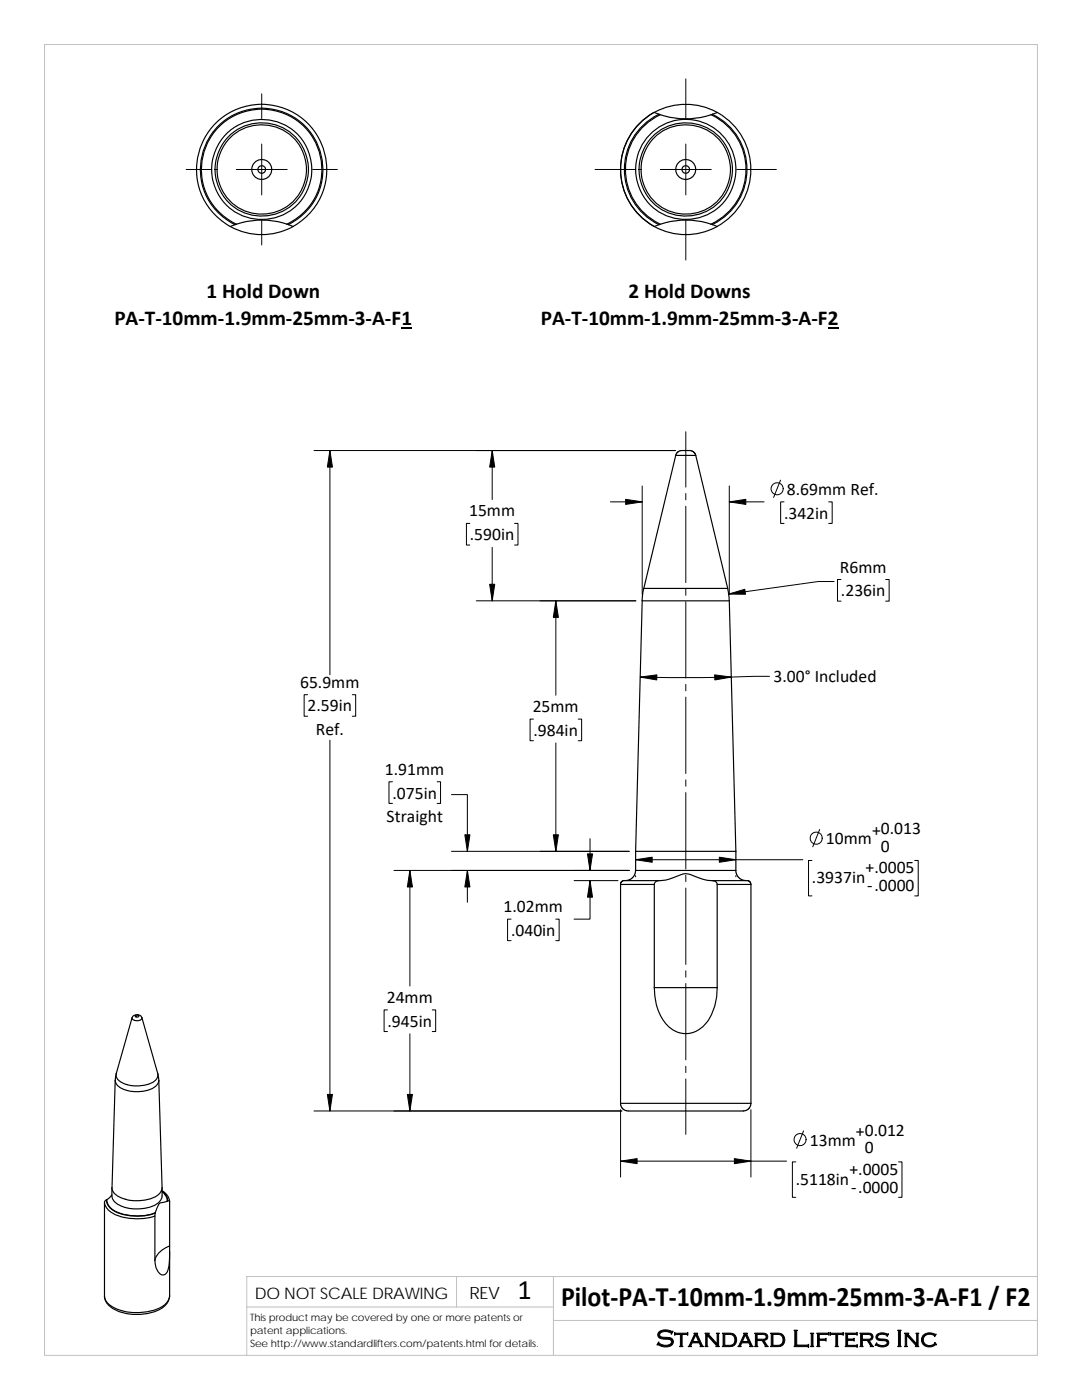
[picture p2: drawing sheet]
<svg xmlns="http://www.w3.org/2000/svg" width="216mm" height="279mm" viewBox="0 0 216 279" stroke-linecap="round" stroke-linejoin="round" font-family="sans-serif">
<path d="M8.9 8.9h198.1v261.6h-198.1zM91.1 254.8v6M110.4 254.8v15.7M207 254.8h-157.8v15.7M49.2 260.8h61.2M110.4 263.5h96.6" fill="none" stroke="#c0c0c0" stroke-width=".2"/>
<g fill="none" stroke="#000" stroke-width=".23">
<path d="M130.5 22.4a13 13 0 0 0 .1 22.8M130.6 22.4a13 13 0 0 0 0 22.8M130.6 22.4a13 13 0 0 1 12.5 0M130.6 22.4l.9 .4M131.5 22.8l.3 .1M131.5 22.8a12.2 12.2 0 0 0-6.9 11 12.2 12.2 0 0 0 6.9 11M141.9 22.9a12 12 0 0 1 7 10.9 12 12 0 0 1-7 10.9M141.9 22.9a16.2 16.2 0 0 1-10.2 0 12 12 0 0 0-6.9 10.9 12 12 0 0 0 7 10.9 15.9 15.9 0 0 1 10.1 0M142.1 22.8a12.2 12.2 0 0 1 6.9 11 12.2 12.2 0 0 1-6.8 11M143.1 22.4a13 13 0 0 1 0 22.8M143.1 22.4l-1.2 .5M46.9 44.8a12.2 12.2 0 0 1-4.2-18.6 12.2 12.2 0 0 1 19.1 0 12.2 12.2 0 0 1-4.2 18.6"/>
<path d="M46.9 44.8l-.9 .4M47.2 44.7a15.9 15.9 0 0 1 10.1 0M47.2 44.7l-.3 .1M57.3 44.7a12 12 0 0 0 4.3-18.4 12 12 0 0 0-18.9 .1 12 12 0 0 0 4.5 18.3M57.3 44.7l.3 .1M57.6 44.8l.9 .4a13 13 0 0 1-12.5 0M58.5 45.2a13 13 0 0 0 3.7-19.7 13 13 0 0 0-20 0 13 13 0 0 0 3.8 19.7M131.5 44.8l-.9 .4M131.8 44.7l-.3 .1M141.9 44.7l.3 .1M142.2 44.8l.9 .4a13 13 0 0 1-12.5 0M134.8 90.9h4"/>
<path d="M134.8 90.9l-6.3 26.5M134.8 90.9l.3-.5 .6-.4 1.9-.1 .7 .2 .5 .8M138.8 90.9l6.4 26.5h-16.7M128.5 117.4l-.4 2.5M145.2 117.4l.3 2.5M145.5 119.9l1.3 50M145.5 119.9h-17.4l-1.3 53.8M123.8 176.5h6.8M123.8 176.5v43.7M126.8 173.7l-.1 .8-.5 .6-.7 .5-.7 .1M126.8 173.7h20M126.8 169.9h20"/>
<path d="M130.6 176.5v20.6M131.5 175.7h-7.1l-.4 .3-.2 .5M142.2 175.7h7l.5 .3 .1 .5M142.2 175.7l.1 .1a.8 .8 0 0 1 .8 .7M142.2 175.7h-.3a13 13 0 0 1-4.6-1.3 4.5 4.5 0 0 0-3 .8l-1.5 .4-1 .1a1.16 1.16 0 0 0-1.2 .8M143.1 176.5h6.7M143.1 176.5v20.6M146.8 169.9v3.8M146.8 173.7l.2 .8 .4 .7 .7 .4 .8 .1M149.8 176.5v43.7M130.6 197.1h12.5M130.6 197.1a10.1 10.1 0 0 0 3.5 8.3 5.2 5.2 0 0 0 7.4-2.1 11.7 11.7 0 0 0 1.6-6.2"/>
<path d="M23 215.6l-.6 21.4a2.96 2.96 0 0 0 2.6 2.3 8.3 8.3 0 0 0 6.7-1l.4-.6 .2-.7-.6-21.4M23.2 214.2a2.27 2.27 0 0 0 2.2 2.3 6.9 6.9 0 0 0 5.6-.9l.4-.5 .1-.9M23.2 214.2l-.2 1.4M26.4 203.1a1.01 1.01 0 0 0 1.4 .5l.4-.1 .1-.4M26.4 203.1l-3.2 11.1M26.4 203.1a1.09 1.09 0 0 1 .9-.6 1.09 1.09 0 0 1 1 .6M27 202.7a.37 .37 0 0 1 .4-.1 .37 .37 0 0 1 .3 .3 .4 .4 0 0 1-.7-.2zM28.3 203.1l3.2 11.1M31.5 214.2l.2 1.4M31.7 215.6a2.97 2.97 0 0 1-3 2.2 6.2 6.2 0 0 1-5.3-1.3l-.4-.9M20.8 240v18.6M20.8 240a3.3 3.3 0 0 0 2.7 2.6 12.1 12.1 0 0 0 7.4 .1"/>
<path d="M21.2 239.5l-.4 .5M21.2 239.5a2.98 2.98 0 0 0 2.5 2.6 10.1 10.1 0 0 0 7.3-.1M21.3 239.4l-.1 .1M22.3 238.5l-1 .9a2.55 2.55 0 0 0 1.6 2.3 10.5 10.5 0 0 0 8.1 .3 2.99 2.99 0 0 1 1-1.9l1.4-.4M22.3 237.1a3.5 3.5 0 0 0 .4 2.6 7.5 7.5 0 0 0 8.7 .5 2.87 2.87 0 0 0 .9-3.1M32.3 237.7l.9 1 .3 1M32.3 237.8l.8 .9 .3 1M32.3 237.6a2.84 2.84 0 0 1 1.5 2.2M33.4 239.7l.2-.1 .2 .2v8.8M123.8 220.2h26M123.8 220.2l.1 .6 .4 .5 .5 .3 .5 .1h23l1-.3 .4-.6 .1-.6M20.8 258.6a3.6 3.6 0 0 0 3 2.8 11.4 11.4 0 0 0 8.6-.7 2.77 2.77 0 0 0 1.4-2.1"/>
<path d="M20.8 258.6a3.4 3.4 0 0 0 2.7 3.1 10.5 10.5 0 0 0 9-.7 2.99 2.99 0 0 0 1.3-2.4M30.9 242.7v8.8M31 242.1l-.1 .6M33.8 248.6l-.1 4.1a1.74 1.74 0 0 1-1.2 1.8 2.65 2.65 0 0 1-1.6-3M33.8 248.6a4.5 4.5 0 0 0-2.9 2.9M33.8 249.7v8.9"/>
<circle cx="52.2" cy="33.8" r=".77"/>
<circle cx="52.2" cy="33.8" r="2"/>
<circle cx="52.2" cy="33.8" r="9.3"/>
<circle cx="52.2" cy="33.8" r="10"/>
<circle cx="52.2" cy="33.8" r="8.9"/>
<circle cx="136.8" cy="33.8" r="9.3"/>
<circle cx="136.8" cy="33.8" r=".76"/>
<circle cx="136.8" cy="33.8" r="8.9"/>
<circle cx="136.8" cy="33.8" r="10"/>
<circle cx="136.8" cy="33.8" r="1.99"/>
</g>
<g fill="none" stroke="#000" stroke-width=".2">
<path d="M52.2 18.7v5M136.8 15.7v8M37.1 33.8h5M47.1 33.8h10.2M52.2 28.7v10.2M62.4 33.8h4.9M118.7 33.8h8M131.8 33.8h10.1M136.8 28.7v10.2M147 33.8h7.9M52.2 44v4.9M136.8 44v7.9"/>
<path d="M62.7 89.9h72.1M65.8 89.9v44.8M98.2 89.9v9.8M128.1 97v21.6M136.8 86.2v11M136.8 98.5v1.3M145.5 97v21.6M155.7 95.8l-1.3 3.5M93.7 104.5h-.6v4.3h.6M95 119.9h31.9M98.2 109.2v10.7M102.7 104.5h.7v4.3h-.7"/>
<path d="M110.9 119.9v18.8M121.8 100.2h6.3M136.8 101v15.3M136.8 117.5v1.3M145.5 100.2h7M156.4 100.2h-.6v4.3h.6M165.4 100.2h.7v4.3h-.7M166.4 116.1h-3.1l-17.9 2.5M167.8 115.7h-.7v4.3h.7M176.7 115.7h.7v4.3h-.7M61.4 138.6h-.7v4.3h.7M70.3 138.6h.7v4.3h-.7"/>
<path d="M136.8 120.1v15.2M136.8 136.6v1.3M136.8 139.1v15.3M153.5 135l-14.4 .2-11.4-.1M65.8 147.7v74M78.3 156h-.7v4.3h.7M87.2 156h.7v4.3h-.7M90.1 158.6h3.2v11.3M106.4 143.5h-.6v4.3h.6M110.9 148.3v21.6M115.4 143.5h.7v4.3h-.7M136.8 155.6v1.3"/>
<path d="M136.8 158.2v15.2M78.6 173.7h47M81.8 173.7v23.1M90.1 169.9h35.5M93.3 173.7v6.4M114.6 175.7h8.7M117.7 175.7v7.7h-3.1M117.7 167.4v6.3M126.8 171.6h33.4M126.8 174.8v.2M136.8 174.7v1.3M136.8 177.2v15.3"/>
<path d="M146.8 174.8v.2M162 171.7h-.7v7.1h.7M163.6 165.5l-1.4 3.5M182.5 171.7h.7v7.1h-.7M102 183.4h-.7v4.3h.7M110.9 183.4h.7v4.3h-.7M136.8 193.7v1.3M136.8 196.3v15.2M77.3 201.5h-.7v4.4h.7M81.8 206.3v15.4M86.3 201.5h.6v4.4h-.6M136.8 212.8v1.3"/>
<path d="M136.8 215.3v11.1M62.7 221.7h61.4M123.8 221.5v13.4M123.8 231.7h33.2M149.8 221.5v13.4M158.8 231.9h-.7v7.1h.7M160.3 225.7l-1.3 3.5M179.3 231.9h.7v7.1h-.7"/>
<circle cx="155.1" cy="97.5" r="1.2"/>
<circle cx="162.9" cy="167.3" r="1.2"/>
<circle cx="159.6" cy="227.4" r="1.2"/>
</g>
<g fill="#000" stroke="#000" stroke-width=".2">
<path d="M65.8 89.9l.5 3.3h-1z" fill-rule="evenodd"/>
<path d="M98.2 89.9l.5 3.3h-1z" fill-rule="evenodd"/>
<path d="M97.7 116.6h1l-.5 3.3z" fill-rule="evenodd"/>
<path d="M110.9 119.9l.5 3.3h-1z" fill-rule="evenodd"/>
<path d="M124.8 99.7l3.3 .5-3.3 .5z" fill-rule="evenodd"/>
<path d="M145.4 118.6l3.2-1 .2 1z" fill-rule="evenodd"/>
<path d="M145.5 100.2l3.3-.5v1z" fill-rule="evenodd"/>
<path d="M127.7 135.1l3.4-.4-.1 1z" fill-rule="evenodd"/>
<path d="M142.6 134.7l3.3 .4-3.3 .6z" fill-rule="evenodd"/>
<path d="M81.8 173.7l.5 3.3h-1z" fill-rule="evenodd"/>
<path d="M92.8 166.6h1l-.5 3.3z" fill-rule="evenodd"/>
<path d="M93.3 173.7l.5 3.3h-1z" fill-rule="evenodd"/>
<path d="M110.4 166.6h1l-.5 3.3z" fill-rule="evenodd"/>
<path d="M117.2 170.4h1l-.5 3.3z" fill-rule="evenodd"/>
<path d="M117.7 175.7l.5 3.3h-1z" fill-rule="evenodd"/>
<path d="M126.8 171.6l3.3-.5v1z" fill-rule="evenodd"/>
<path d="M143.5 171.1l3.3 .5-3.3 .5z" fill-rule="evenodd"/>
<path d="M65.3 218.4h1l-.5 3.3z" fill-rule="evenodd"/>
<path d="M81.3 218.4h1l-.5 3.3z" fill-rule="evenodd"/>
<path d="M123.8 231.7l3.3-.5v1z" fill-rule="evenodd"/>
<path d="M146.5 231.2l3.3 .5-3.3 .5z" fill-rule="evenodd"/>
</g>
<path d="M80.1 65.4h2.2M165.2 65.4h2.1" fill="none" stroke="#000" stroke-width=".28"/>
<g font-size="5.6">
<text x="103.3" y="259.2">1</text>
<text x="112" y="260.7">Pilot‐PA‐T‐10mm‐1.9mm‐25mm‐3‐A‐F1 / F2</text>
</g>
<text font-size="4.9" x="130.9" y="268.8">Standard Lifters Inc</text>
<g font-size="4.2">
<text x="41.2" y="59.6">1 Hold Down</text>
<text x="125.4" y="59.6">2 Hold Downs</text>
<text x="22.8" y="64.8">PA‐T‐10mm‐1.9mm‐25mm‐3‐A‐F1</text>
<text x="107.9" y="64.8">PA‐T‐10mm‐1.9mm‐25mm‐3‐A‐F2</text>
</g>
<g font-size="3.5">
<text x="157" y="98.7">8.69mm Ref.</text>
<text x="93.6" y="103.1">15mm</text>
<text x="93.7" y="107.8">.590in</text>
<text x="156.4" y="103.5">.342in</text>
<text x="167.6" y="114.3">R6mm</text>
<text x="167.8" y="119">.236in</text>
<text x="59.9" y="137.2">65.9mm</text>
<text x="154.3" y="136.2">3.00° Included</text>
<text x="61.4" y="142">2.59in</text>
<text x="106.3" y="142.1">25mm</text>
<text x="63" y="146.8">Ref.</text>
<text x="106.4" y="146.9">.984in</text>
<text x="76.8" y="154.6">1.91mm</text>
<text x="78.3" y="159.4">.075in</text>
<text x="77.2" y="164.1">Straight</text>
<text x="174" y="166.8">+0.013</text>
<text x="164.8" y="168.5">10mm</text>
<text x="175.8" y="170">0</text>
<text x="162" y="176.3">.3937in</text>
<text x="172.7" y="174.3">+.0005</text>
<text x="173.1" y="177.8">‐.0000</text>
<text x="100.5" y="182">1.02mm</text>
<text x="102" y="186.8">.040in</text>
<text x="77.2" y="200.2">24mm</text>
<text x="77.3" y="204.9">.945in</text>
<text x="170.8" y="226.9">+0.012</text>
<text x="161.6" y="228.6">13mm</text>
<text x="172.6" y="230.2">0</text>
<text x="158.8" y="236.5">.5118in</text>
<text x="169.5" y="234.5">+.0005</text>
<text x="169.8" y="238">‐.0000</text>
</g>
<text font-size="3.4" x="93.7" y="259.2">REV</text>
<text font-size="3.2" x="50.8" y="259.3">DO NOT SCALE DRAWING</text>
<g font-size="2">
<text x="49.9" y="263.7">This product may be covered by one or more patents or</text>
<text x="49.9" y="266.2">patent applications.</text>
<text x="49.9" y="268.8">See http://www.standardlifters.com/patents.html for details.</text>
</g>
</svg>
